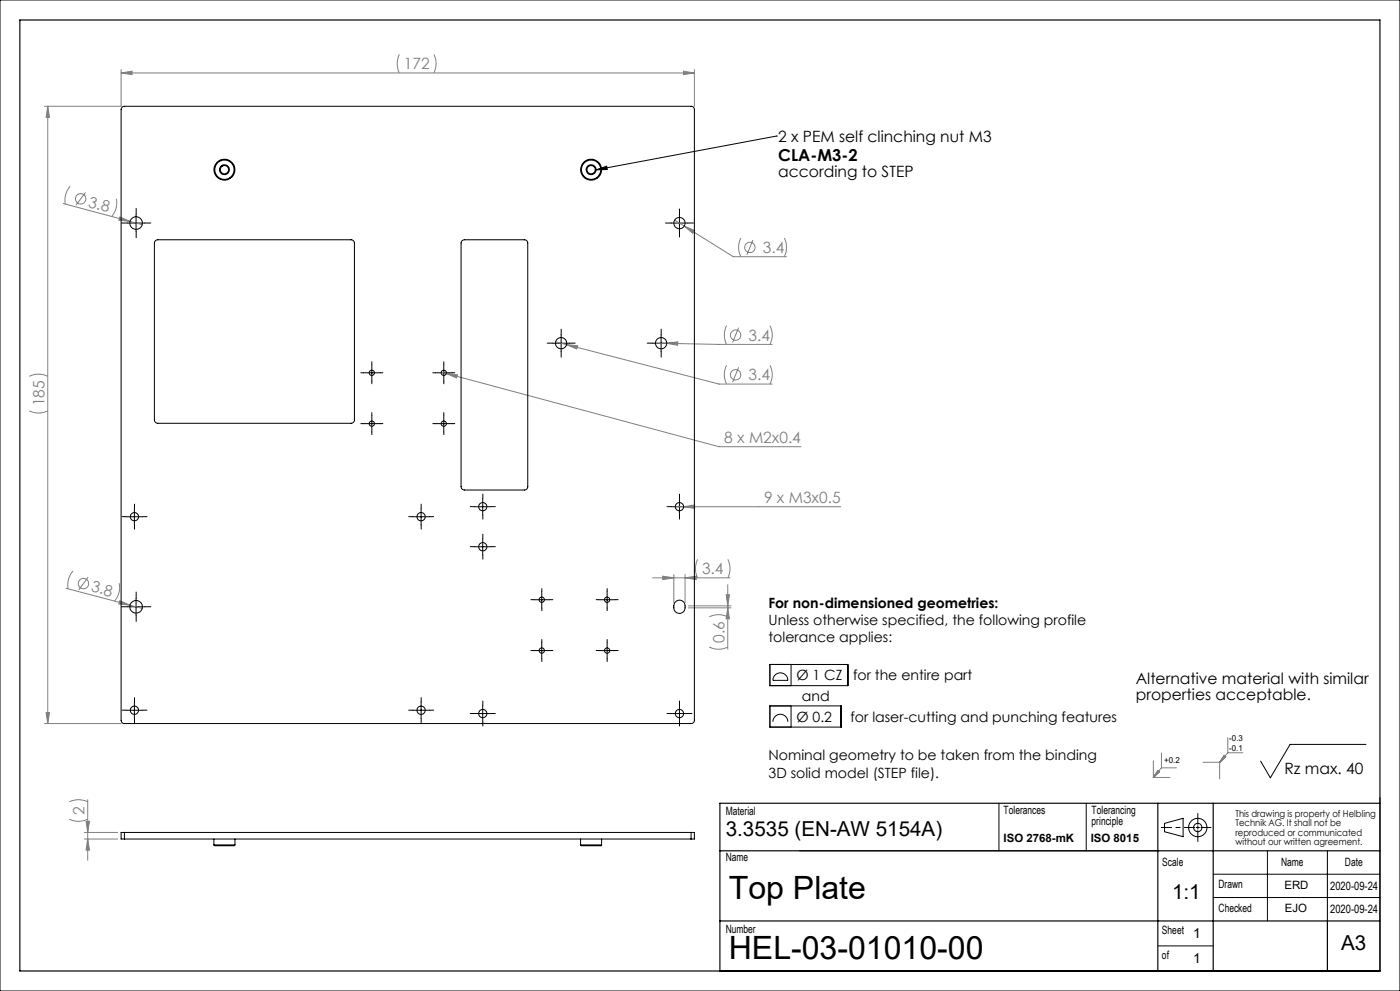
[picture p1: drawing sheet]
<svg xmlns="http://www.w3.org/2000/svg" width="420mm" height="297mm" viewBox="0 0 420 297" stroke-linecap="round" stroke-linejoin="round" font-family="sans-serif">
<g fill="none" stroke="#808080" stroke-width=".3">
<path d="M119.8 16.3a6.4 6.4 0 0 0 0 5.6M130.2 16.3a6.4 6.4 0 0 1 0 5.6M14.3 31.9v184.9M14.3 31.9l.6 3.3h-1.1zM36.3 21.9l3.3-.6v1.1zM36.3 20.8v11.1h-23M36.3 21.9h172M205 21.3l3.3 .6-3.3 .5zM208.3 20.8v11.1M21.1 55.8a6.2 6.2 0 0 0-1.5 5.4M25.6 57.7l-2.8 3.8M34.9 59.5a6.1 6.1 0 0 1-1.5 5.4"/>
<path d="M19 61l20 5.4M35.9 65l3.1 1.4-3.3-.4zM39 66.4l3.7 .9M202.4 66l17.6 10.9h15.9M205.3 67.8l3.1 1.3-.6 .8zM222.2 71.3a6.2 6.2 0 0 0 0 5.6M225.8 71.9l-1.7 4.5M235.3 71.3a6.2 6.2 0 0 1 0 5.6M218 97.6a6.2 6.2 0 0 0 0 5.6M221.6 98.2l-1.8 4.5M231 97.6a6.2 6.2 0 0 1 0 5.6M8.8 112.8a6.4 6.4 0 0 1 5.5 0"/>
<path d="M132.4 111.5l1.5 .4M133.9 111.9l3.3 .4-.3 1zM133.9 111.9l81.8 22h24.6M166.7 102.4l49 12.7h16M170 103.3l3.3 .3-.3 1zM196.6 102.8l19.1 .4h16M200 102.9l3.3-.5v1.1zM218 109.5a6.2 6.2 0 0 0 0 5.6M221.6 110.1l-1.8 4.4M231 109.5a6.2 6.2 0 0 1 0 5.6M8.8 123.1a6.1 6.1 0 0 0 5.5 0M202.6 151.9h49.6"/>
<path d="M205.1 151.9l3.3-.6v1.1zM19.8 176.3l19.2 5.1M21.9 171.1a6.2 6.2 0 0 0-1.4 5.5M26.5 173l-2.9 3.8M35.7 174.8a6.4 6.4 0 0 1-1.4 5.4M195.8 173.2h23.2M198.8 172.7l3.3 .5-3.3 .5zM202.1 172.2v8.3M205.5 173.2l3.3-.5v1zM205.5 172.2v8.3M209.3 167.6a6.1 6.1 0 0 0 0 5.6M217.8 178.3h1l-.5 3.3z"/>
<path d="M218.3 167.6a6.1 6.1 0 0 1 0 5.6M218.3 175.2v19.4M35.9 180.1l3.1 1.3-3.3-.4zM39 181.4l3.7 .9M206.5 182.2h12.8M206.5 181.6h12.8M212.8 193.9a6.1 6.1 0 0 0 5.5 0M212.8 184.9a6.1 6.1 0 0 1 5.5 0M218.3 182.2l.5 3.3h-1zM13.3 216.8h23M13.8 213.6h1.1l-.6 3.2zM26.3 239.7v18.1"/>
<path d="M346 228v5M346 233h5M347.4 230.9l.4 .4-1.8 1.7zM347.5 231l-1.5 2M347.6 231.1l-1.6 1.9M347.7 231.2l-1.7 1.8M347.8 231.3l-1.8 1.7M348.4 230.1h4.6M348.4 225.6v4.5M348.4 230.1l-2.4 2.9M360.9 228.5h5M365.9 228.5v5"/>
<path d="M367.3 226.4l.4 .4-1.8 1.7zM367.3 226.4l-1.4 2.1M367.4 226.5l-1.5 2M367.6 226.6l-1.7 1.9M367.7 226.7l-1.8 1.8M368.3 225.6l-2.4 2.9M368.3 221.1v4.5M368.3 225.6h4.6M20.8 245.5a6.1 6.1 0 0 0 5.5 0M20.8 240.3a6.4 6.4 0 0 1 5.5 0M25.3 249.5h10M25.3 251.5h10"/>
<path d="M25.8 246.2h1l-.5 3.3zM26.3 251.5l.5 3.3h-1z"/>
<circle cx="24.2" cy="59.6" r="1.57"/>
<circle cx="225" cy="74.1" r="1.55"/>
<circle cx="220.7" cy="100.4" r="1.55"/>
<circle cx="220.7" cy="112.3" r="1.55"/>
<circle cx="25.1" cy="174.9" r="1.56"/>
</g>
<g fill="none" stroke="#000" stroke-width=".3">
<path d="M0 0h420v297h-420zM178.8 50.9l3.2-1.1 .2 1zM232.9 40.8h.1M232.9 40.8l-54.1 10.1M38.3 66.8h5M40.8 64.3v5.1M201.3 66.8h5M203.8 64.3v5.1M109 111.7h5.1M111.5 109.3v4.9M130.6 111.7h5M133.1 109.3v4.9"/>
<path d="M165.8 102.9h5M168.3 100.4v5M195.8 102.9h5M198.3 100.4v5M109 127h5.1M111.5 124.5v5M130.6 127h5M133.1 124.5v5M37.8 154.9h5M40.3 152.4v5M123.8 154.9h5M126.3 152.4v5"/>
<path d="M142.3 151.9h5M144.8 149.4v5M201.3 151.9h5M203.8 149.4v5M40.8 179.3v5.1M142.3 163.9h5M144.8 161.4v5M160 179.7h5M162.5 177.2v5M179.6 179.7h5M182.1 177.2v5M38.3 181.9h5"/>
<path d="M160 195h5M162.5 192.5v5M179.6 195h5M182.1 192.5v5M231 199.1h23.3v6.4h-23.3zM237.3 199.1v6.4M37.8 212.9h5M40.3 210.4v5M123.8 212.9h5M126.3 210.4v5M142.3 213.9h5M144.8 211.3v5.1"/>
<path d="M201.3 213.9h5M203.8 211.3v5.1M231 211.6h21.4v6.3h-21.4zM231.9 216.3a2.24 2.24 0 0 1 2.2-2.2 2.24 2.24 0 0 1 2.3 2.2M232.5 202.3a2.26 2.26 0 0 1 2.4-.5 2.26 2.26 0 0 1 1.5 2.1h-4.5l.1-.8zM237.3 211.6v6.3M409.8 223.1h-22.8l-5.9 10-2.9-5M414 239v52M239.9 255h107.6M299.7 240.7v14.3M325.9 240.7v14.3M349.4 246.8l5.5-1.6v5.6l-5.5-1.5z"/>
<path d="M380.2 255v21M398.2 255v21M364 262h50M364 269h50M347.5 283.5h16.5"/>
<circle cx="359.3" cy="248" r="2.74"/>
<circle cx="359.3" cy="248" r="1.25"/>
</g>
<g fill="none" stroke="#000" stroke-width=".3" stroke-dasharray="15.2 1.3 1.3 1.3">
<path d="M38.3 66.8h-1.9M40.8 64.3v-1.9M40.8 69.3v1.9M43.3 66.8h1.9M201.3 66.8h-1.7M203.8 64.3v-1.7M203.8 69.3v1.7M206.3 66.8h1.7M109.1 111.7h-.8M111.6 109.2v-.8M111.6 114.2v.8M114.1 111.7h.8"/>
<path d="M130.6 111.7h-.8M133.1 109.2v-.8M133.1 114.2v.8M135.6 111.7h.8M165.8 102.8h-1.7M168.3 100.3v-1.7M168.3 105.3v1.7M170.8 102.8h1.7M195.8 102.8h-1.7M198.3 100.3v-1.7M198.3 105.3v1.7M200.8 102.8h1.7"/>
<path d="M109.1 127h-.8M111.6 124.5v-.8M111.6 129.5v.8M114.1 127h.8M130.6 127h-.8M133.1 124.5v-.8M133.1 129.5v.8M135.6 127h.8M37.8 154.8h-1.2M40.3 152.3v-1.2M40.3 157.3v1.3M42.8 154.8h1.3"/>
<path d="M123.8 154.8h-1.2M126.3 152.3v-1.2M126.3 157.3v1.3M128.8 154.8h1.3M142.3 151.8h-1.2M144.8 149.3v-1.2M144.8 154.3v1.3M147.3 151.8h1.3M201.3 151.8h-1.2M203.8 149.3v-1.2M203.8 154.3v1.3M206.3 151.8h1.3"/>
<path d="M40.8 179.3v-1.9M142.3 163.8h-1.2M144.8 161.3v-1.2M144.8 166.3v1.3M147.3 163.8h1.3M160.1 179.7h-.8M162.6 177.2v-.8M165.1 179.7h.8M179.6 179.7h-.8M182.1 177.2v-.8M184.6 179.7h.8M38.3 181.8h-1.9"/>
<path d="M40.8 184.3v1.9M43.3 181.8h1.9M160.1 195h-.8M162.6 182.2v.8M162.6 192.5v-.8M162.6 197.5v.8M165.1 195h.8M179.6 195h-.8M182.1 182.2v.8M182.1 192.5v-.8M182.1 197.5v.8M184.6 195h.8"/>
<path d="M37.8 212.8h-1.2M40.3 210.3v-1.2M40.3 215.3v1.3M42.8 212.8h1.3M123.8 212.8h-1.2M126.3 210.3v-1.2M126.3 215.3v1.3M128.8 212.8h1.3M142.3 213.8h-1.2M144.8 211.3v-1.2M144.8 216.3v1.3M147.3 213.8h1.3"/>
<path d="M201.3 213.8h-1.2M203.8 211.3v-1.2M203.8 216.3v1.3M206.3 213.8h1.3M358.9 248h.9M359.3 248.9v3.3M359.3 247.5v1M359.3 247.1v-3.3M360.3 248h3"/>
</g>
<path d="M358.4 248h-10" fill="none" stroke="#000" stroke-width=".3" stroke-dasharray="15.2 1.3 1.3 1.3" stroke-dashoffset="12.1"/>
<path d="M6 6h408v285h-408zM216 255h198M347.3 240.7v50.3M364 240.7v50.3M414 240.7h-198v50.3M216 276h198M398.2 276v15" fill="none" stroke="#000" stroke-width=".35"/>
<path d="M178.8 50.9l3.2-1.1 .2 1z" fill="#000"/>
<g fill="#808080">
<path d="M35.9 65l3.1 1.4-3.3-.4z"/>
<path d="M35.9 180.1l3.1 1.3-3.3-.4z"/>
<path d="M205.3 67.8l2.5 2.1 .6-.8zM200 102.9l3.3 .6v-1.1zM198.8 172.7l3.3 .5-3.3 .5zM205.5 173.2l3.3-.5v1zM205.1 151.9l3.3 .5v-1.1zM170 103.3l3 1.3 .3-1zM133.9 111.9l3 1.4 .3-1z"/>
<path d="M218.3 182.2l.5 3.3h-1zM217.8 178.3h1l-.5 3.3z"/>
<path d="M14.3 31.9l.6 3.3h-1.1zM13.8 213.6h1.1l-.6 3.2zM25.8 246.2h1l-.5 3.3zM26.3 251.5l.5 3.3h-1z"/>
<path d="M36.3 21.9l3.3-.6v1.1zM205 21.3l3.3 .6-3.3 .5z"/>
</g>
<g fill="none" stroke="#000" stroke-width=".3">
<path d="M36.6 32.1l.7-.2h170a.96 .96 0 0 1 1 .9v183.1a.96 .96 0 0 1-1 .9h-170a.96 .96 0 0 1-1-.9v-183.2zM46.6 72.1l.7-.2h58a.96 .96 0 0 1 1 .9v53.1a.96 .96 0 0 1-1 1h-58a1.02 1.02 0 0 1-1-1v-53.1zM138.6 72.1l.7-.2h18a.96 .96 0 0 1 1 .9v73.1a.96 .96 0 0 1-1 1h-18a.97 .97 0 0 1-1-1v-73.1zM202.5 180.5a1.76 1.76 0 0 1 2.2-.4 1.76 1.76 0 0 1 .8 2.1 1.74 1.74 0 0 1-2 1.6 1.74 1.74 0 0 1-1.4-2.2zM37.3 249.5h-1v2h1M37.3 249.5v2M37.3 251.5h170M37.3 249.5h170M64.2 253.2h6.3M64.2 253.2a5.5 5.5 0 0 0 3.3 .3h2.7l.3-.3M64.2 251.5v1.7M70.5 251.5v1.7"/>
<path d="M174.2 253.2h6.3M174.2 253.2a5.7 5.7 0 0 0 3.3 .3h2.7l.3-.3M174.2 251.5v1.7M180.5 251.5v1.7M207.3 249.5h1v2h-1M207.3 249.5v2"/>
<circle cx="67.3" cy="50.8" r="3.1"/>
<circle cx="67.3" cy="50.9" r="1.51"/>
<circle cx="67.3" cy="50.8" r="1.24"/>
<circle cx="67.3" cy="50.9" r="2.91"/>
<circle cx="177.3" cy="50.9" r="3.2"/>
<circle cx="177.3" cy="50.9" r="1.51"/>
<circle cx="177.3" cy="50.9" r="2.91"/>
<circle cx="177.3" cy="50.8" r="1.25"/>
<circle cx="40.8" cy="66.9" r="1.91"/>
<circle cx="203.8" cy="66.9" r="1.71"/>
<circle cx="111.6" cy="111.7" r=".79"/>
<circle cx="133.1" cy="111.7" r=".79"/>
<circle cx="168.3" cy="102.9" r="1.69"/>
<circle cx="198.3" cy="102.9" r="1.69"/>
<circle cx="111.6" cy="127" r=".79"/>
<circle cx="133.1" cy="127" r=".79"/>
<circle cx="40.3" cy="154.9" r="1.26"/>
<circle cx="126.3" cy="154.9" r="1.26"/>
<circle cx="144.8" cy="151.9" r="1.26"/>
<circle cx="203.8" cy="151.9" r="1.26"/>
<circle cx="144.8" cy="163.8" r="1.26"/>
<circle cx="162.5" cy="179.7" r=".81"/>
<circle cx="182.1" cy="179.7" r=".81"/>
<circle cx="40.8" cy="181.9" r="1.91"/>
<circle cx="162.5" cy="195" r=".81"/>
<circle cx="182.1" cy="195" r=".81"/>
<circle cx="40.3" cy="212.8" r="1.26"/>
<circle cx="126.3" cy="212.8" r="1.26"/>
<circle cx="144.8" cy="213.9" r="1.25"/>
<circle cx="203.8" cy="213.9" r="1.25"/>
</g>
<g font-size="9.6">
<text x="218.6" y="269.4">Top Plate</text>
<text x="218.6" y="287.4">HEL-03-01010-00</text>
</g>
<g font-size="6.2">
<text x="217.7" y="250.6">3.3535 (EN-AW 5154A)</text>
<text x="351.6" y="269.4">1:1</text>
<text x="402.4" y="284.8">A3</text>
</g>
<text font-size="4.9" x="233.5" y="48.4">CLA-M3-2</text>
<g font-size="4.7" fill="#808080">
<text x="121.1" y="20.8">172</text>
<text x="26.3" y="61.9" transform="rotate(15 26.3 61.9)">3.8</text>
<text x="228.8" y="75.8">3.4</text>
<text x="224.6" y="102.1">3.4</text>
<text x="224.6" y="114">3.4</text>
<text x="13.3" y="121.8" transform="rotate(-90 13.3 121.8)">185</text>
<text x="217.3" y="132.8">8 x M2x0.4</text>
<text x="229.2" y="150.8">9 x M3x0.5</text>
<text x="210.6" y="172.2">3.4</text>
<text x="27.1" y="177.2" transform="rotate(15 27.1 177.2)">3.8</text>
<text x="217.3" y="192.6" transform="rotate(-90 217.3 192.6)">0.6</text>
<text x="25.3" y="244.2" transform="rotate(-90 25.3 244.2)">2</text>
</g>
<g font-size="4.7">
<text x="233.5" y="42.5">2 x PEM self clinching nut M3</text>
<text x="233.5" y="53">according to STEP</text>
<text x="340.7" y="205.1">Alternative material with similar</text>
<text x="340.7" y="209.7">properties acceptable.</text>
<text x="385.3" y="232.1">Rz max. 40</text>
</g>
<g font-size="4.2">
<text x="230.6" y="182.1">For non-dimensioned geometries:</text>
<text x="230.6" y="187.3">Unless otherwise specified, the following profile</text>
<text x="230.6" y="192.5">tolerance applies:</text>
<text x="238.9" y="203.9">Ø 1 CZ</text>
<text x="255.9" y="203.9">for the entire part</text>
<text x="240.6" y="210.2">and</text>
<text x="238.9" y="216.3">Ø 0.2</text>
<text x="255.2" y="216.3">for laser-cutting and punching features</text>
<text x="230.6" y="227.9">Nominal geometry to be taken from the binding</text>
<text x="230.6" y="233.1">3D solid model (STEP file).</text>
</g>
<g font-size="4.1">
<text x="357.9" y="281">1</text>
<text x="358" y="288.6">1</text>
</g>
<g font-size="3.4">
<text x="217.7" y="244.2">Material</text>
<text x="301.1" y="243.9">Tolerances</text>
<text x="327.5" y="244">Tolerancing</text>
<text x="327.5" y="247.2">principle</text>
<text x="301.1" y="252.3">ISO 2768-mK</text>
<text x="327.2" y="252.3">ISO 8015</text>
<text x="217.7" y="258.1">Name</text>
<text x="348.7" y="259.4">Scale</text>
<text x="384.3" y="259.4">Name</text>
<text x="403.5" y="259.4">Date</text>
<text x="365.6" y="266.3">Drawn</text>
<text x="385.3" y="266.5">ERD</text>
<text x="399.1" y="266.7">2020-09-24</text>
<text x="365.6" y="273.3">Checked</text>
<text x="385.5" y="273.3">EJO</text>
<text x="399.1" y="273.5">2020-09-24</text>
<text x="217.7" y="279.8">Number</text>
<text x="348.6" y="279.8">Sheet</text>
<text x="348.6" y="287.5">of</text>
</g>
<g font-size="2.8">
<text x="370.6" y="244.8">This drawing is property of Helbling</text>
<text x="370.6" y="247.6">Technik AG. It shall not be</text>
<text x="370.6" y="250.4">reproduced or communicated</text>
<text x="370.6" y="253.2">without our written agreement.</text>
</g>
<g font-size="2.5">
<text x="368.8" y="222.2">-0.3</text>
<text x="368.8" y="225">-0.1</text>
<text x="349.2" y="228.6">+0.2</text>
</g>
</svg>
